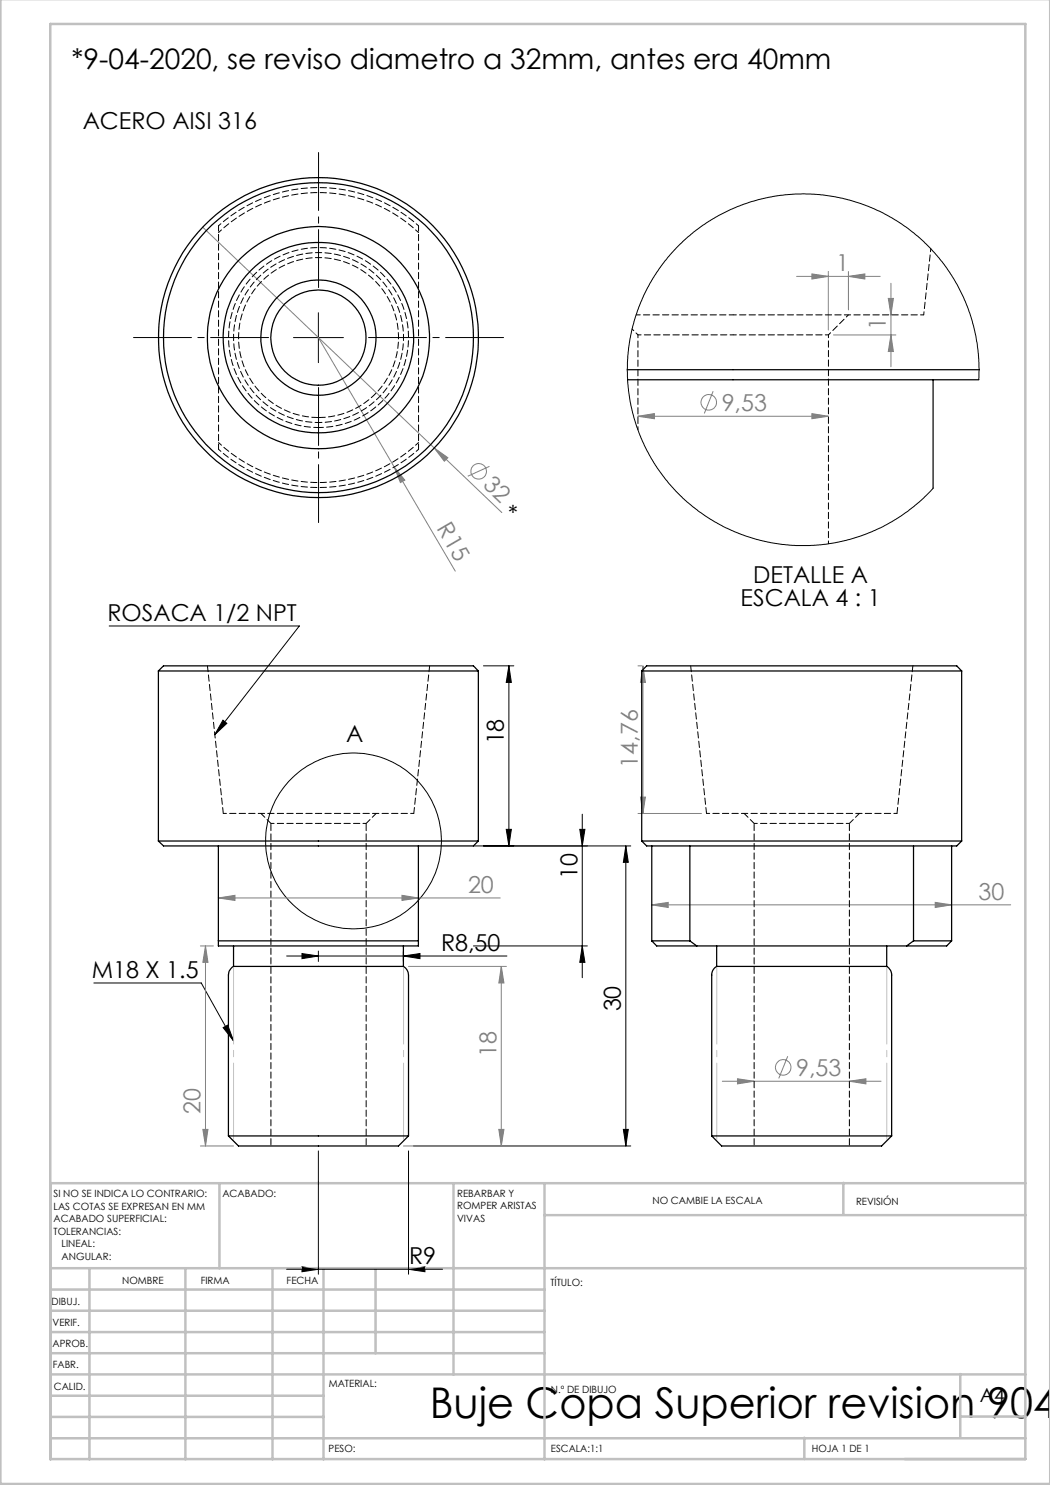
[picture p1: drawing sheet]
<svg xmlns="http://www.w3.org/2000/svg" width="210mm" height="297mm" viewBox="0 0 210 297" stroke-linecap="round" stroke-linejoin="round" font-family="sans-serif">
<g fill="none" stroke="#808080" stroke-width=".2">
<path d="M40.5 45.4l46.4 44.2M159.3 55.3h16.7M162.4 54.8l3.3 .5-3.3 .5zM165.7 54.3v11.7M169.7 55.3l3.3-.5v1zM169.7 54.3v7.7M177.7 59.7h1l-.5 3.3zM178.2 56.7v16.6M63.7 67.5l27.4 46.7M142.6 78.2l-1.7 4.5M166.7 67h12.5M178.2 67l.5 3.3h-1z"/>
<path d="M78.8 93.4l2.2 2.6-.9 .5zM86.9 89.6l2.7 1.9-.7 .7zM86.9 89.6l13.5 12.9M97.9 93.3l-4.3 1.9M127.6 83.3l3.3-.6v1zM127.6 83.3h38.1M162.4 82.7l3.3 .6-3.3 .4zM127.6 133.2h.7M128.6 133.2l.5 3.3h-1zM128.6 133.2v29.5M128.1 159.4h1l-.5 3.3zM43.7 179.6l3.3-.5v1z"/>
<path d="M43.7 179.6h56.3M80.4 179.1l3.3 .5-3.3 .5zM127.6 162.7h12.7M40.1 189.2h2.6M41.1 189.2l.5 3.3h-1zM41.1 189.2v40M81.7 193.3h19.6M100.3 193.3l.5 3.3h-1zM100.3 193.3v35.9M130.4 181l3.2-.5v1zM130.4 181h71.7M187 180.5l3.3 .5-3.3 .5z"/>
<path d="M144.5 216.2h31.7M147.5 215.8l3.3 .4-3.3 .6zM157.6 211.2l-1.8 4.5M169.9 216.2l3.3-.4v1zM40.1 229.2h6.6M40.6 225.9h1l-.5 3.3zM80.7 229.2h20.6M99.8 225.9h1l-.5 3.3z"/>
<circle cx="95.7" cy="94.3" r="1.57"/>
<circle cx="141.7" cy="80.5" r="1.56"/>
<circle cx="156.6" cy="213.5" r="1.56"/>
</g>
<g fill="none" stroke="#000" stroke-width=".2">
<path d="M58.7 67.5h10M63.7 62.5v10M21.8 125.2h38.1l-17 21.8M96.7 133.2h6.1M101.8 133.2l.5 3.3h-1.1zM101.8 133.2v36M44.6 144l.8 .7-2.5 2.3zM101.2 165.9h1.1l-.5 3.3zM116 165.9h1l-.5 3.3zM116.5 162.8v32.7M125.2 169.2l.5 3.3h-1zM125.2 169.2v60"/>
<path d="M126.2 169.2h-31.5M18.8 196.6h21.5l6.4 11.6M57.3 191.2h44.1M60.4 190.7l3.3 .5-3.3 .5zM63.7 190.2v2.1M80.7 191.2l3.3-.5v1zM80.7 190.2v2.1M94.7 189.2h22.8M116.5 189.2l.5 3.3h-1zM44.6 205.5l.9-.5 1.2 3.2zM63.7 230.2v24.6M81.7 230.2v24.6"/>
<path d="M82.7 229.2h43.5M124.7 225.9h1l-.5 3.3zM57.3 253.9h31.2M60.4 253.4l3.3 .5-3.3 .4zM81.7 253.9l3.3-.5v.9z"/>
<circle cx="70.7" cy="168.2" r="17.6"/>
</g>
<path d="M63.7 57.5v-27M53.7 67.5h-27M63.7 77.5v27M73.7 67.5h27" fill="none" stroke="#000" stroke-width=".2" stroke-dasharray="15.2 1.3 1.3 1.3" stroke-dashoffset="3.6"/>
<path d="M46.7 193.3v34.9M80.7 193.3v34.9M143.4 193.3v34.9M177.4 193.3v34.9" fill="none" stroke="#c0c0c0" stroke-width=".2" stroke-dasharray="15.2 1.3 1.3 1.3" stroke-dashoffset="-.3"/>
<g fill="none" stroke="#c0c0c0" stroke-width=".5">
<path d="M.1 -.1v296.9h209.9v-296.9M10.1 4.8h195v287h-195zM43.9 236.6v17M90.7 236.6v38.3M108.9 236.6v55.3M168.7 236.6v6.3M205.1 236.6h-195v55.3M10.1 253.6h195M10.1 257.9h98.8M17.9 253.6v38.3M37.1 253.6v38.3M54.5 253.6v38.3"/>
<path d="M64.7 253.6v38.3M75.1 253.6v17M108.9 243h96.2M10.1 270.6h98.8M10.1 266.4h98.8M10.1 262.1h98.8M10.1 279.1h54.6M10.1 274.9h195M192.1 274.8v12.7M10.1 287.7h195M10.1 283.4h54.6M160.9 287.5v4.3"/>
<path d="M192.1 283.3h13"/>
</g>
<g fill="#000">
<path d="M101.8 133.2l.5 3.3h-1.1zM101.2 165.9h1.1l-.5 3.3zM116 165.9h1l-.5 3.3zM116.5 189.2l.5 3.3h-1z"/>
<path d="M44.6 144l.8 .7-2.5 2.3zM44.6 205.5l.9-.5 1.2 3.2z"/>
<path d="M124.7 225.9h1l-.5 3.3zM125.2 169.2l.5 3.3h-1z"/>
<path d="M60.4 253.4l3.3 .5-3.3 .4zM81.7 253.9l3.3-.5v.9zM60.4 190.7l3.3 .5-3.3 .5zM80.7 191.2l3.3-.5v1z"/>
</g>
<g fill="#808080">
<path d="M78.8 93.4l2.2 2.6-.9 .5z"/>
<path d="M86.9 89.6l2.7 1.9-.7 .7z"/>
<path d="M43.7 179.6l3.3-.5v1zM80.4 179.1l3.3 .5-3.3 .5zM147.5 215.8l3.3 .4-3.3 .6zM169.9 216.2l3.3-.4v1zM130.4 181l3.2-.5v1zM187 180.5l3.3 .5-3.3 .5zM162.4 54.8l3.3 .5-3.3 .5zM169.7 55.3l3.3-.5v1zM127.6 83.3l3.3-.6v1zM162.4 82.7l3.3 .6-3.3 .4z"/>
<path d="M128.1 159.4h1l-.5 3.3zM128.6 133.2l.5 3.3h-1zM178.2 67l.5 3.3h-1zM177.7 59.7h1l-.5 3.3z"/>
<path d="M41.1 189.2l.5 3.3h-1zM40.6 225.9h1l-.5 3.3zM100.3 193.3l.5 3.3h-1zM99.8 225.9h1l-.5 3.3z"/>
</g>
<g fill="none" stroke="#000" stroke-width=".25">
<path d="M125.4 73.9h70.4M125.5 75.9h70.3M186.6 75.9v21.7M31.7 134.2l1-1h62l1 1M31.7 134.2h64M31.7 134.2v34M95.7 134.2v34M128.3 134.2l1-1h62l1 1M128.3 134.2h64M128.3 134.2v34M192.3 134.2v34M31.7 168.2h64"/>
<path d="M31.7 168.2l1 1h62l1-1M43.7 169.2v19M83.7 169.2v20h-40v-1M128.3 168.2h64M128.3 168.2l1 1h62l1-1M130.4 169.2v19M138 169.2v19M182.7 169.2v19M190.3 169.2v19M43.7 188.2h40M46.7 193.3a2.07 2.07 0 0 0-1 1.7v32.2M46.7 193.3h34"/>
<path d="M46.7 189.2v4.1M80.7 193.3a2.07 2.07 0 0 1 1 1.7v32.2M80.7 189.2v4.1M130.4 188.2h7.6M130.4 188.2l.9 1h8M138 188.2l1.3 1M139.3 189.2h42M143.3 193.3a1.93 1.93 0 0 0-1 1.7v32.2M143.3 193.3h34M143.3 189.2v4.1M177.3 193.3a1.93 1.93 0 0 1 1 1.7v32.2M177.3 189.2v4.1"/>
<path d="M182.7 188.2l-1.4 1M182.7 188.2h7.6M190.3 188.2l-1 1h-8M45.7 227.2h36M45.7 227.2l2 2h32l2-2M142.3 227.2h36M142.3 227.2l2 2h32l2-2"/>
<circle cx="63.7" cy="67.5" r="11.5"/>
<circle cx="63.7" cy="67.5" r="31"/>
<circle cx="63.7" cy="67.5" r="32"/>
<circle cx="63.7" cy="67.5" r="19"/>
<circle cx="63.7" cy="67.5" r="9.5"/>
<circle cx="63.7" cy="67.5" r="22.2"/>
</g>
<path d="M127.6 67h19M146.6 63h38.1M146.6 67h19.1M184.7 63l1.5-13.3M63.7 84.5a17 17 0 0 0 14.9-25.1 17 17 0 0 0-29.2-1.1 17 17 0 0 0 13.1 26.2h1.2M44.7 162.7h19M54.2 164.7h9.5M63.7 162.7h19.1M63.7 164.7h9.5M141.3 162.7h38.1M150.8 164.7h19.1" fill="none" stroke="#000" stroke-width=".2" stroke-dasharray="1.3 .6" stroke-dashoffset=".6"/>
<path d="M41.5 133.2l3.2 29.5M138.1 133.2l3.2 29.5M82.8 162.7l3.1-29.5M179.4 162.7l3.2-29.5" fill="none" stroke="#000" stroke-width=".2" stroke-dasharray="1.3 .6" stroke-dashoffset=".1"/>
<path d="M43.7 45.1v44.8M83.7 89.9v-44.8M52.2 162.7l2 2M73.2 164.7l2-2M148.8 162.7l2 2M169.9 164.7l2-2" fill="none" stroke="#000" stroke-width=".2" stroke-dasharray="1.3 .6" stroke-dashoffset=".2"/>
<path d="M54.2 164.7v64.5M150.8 164.7v64.5M73.2 229.2v-64.5M169.9 229.2v-64.5" fill="none" stroke="#000" stroke-width=".2" stroke-dasharray="1.3 .6" stroke-dashoffset="-.2"/>
<path d="M83.7 45.1a30 30 0 0 0-40 0M127.6 67v18.9M165.7 67l4-4M43.7 89.9a30 30 0 0 0 40 0M165.7 108.7v-41.7" fill="none" stroke="#000" stroke-width=".2" stroke-dasharray="1.3 .6" stroke-dashoffset=".7"/>
<path d="M43.7 46.5a29 29 0 0 1 40 0M127.2 63h19.4M83.7 88.5a29 29 0 0 1-40 0" fill="none" stroke="#000" stroke-width=".2" stroke-dasharray="1.3 .6" stroke-dashoffset=".5"/>
<path d="M63.7 85.5a18 18 0 0 1-15.8-26.6 18 18 0 0 1 31-1.1 18 18 0 0 1-13.9 27.7h-1.3" fill="none" stroke="#000" stroke-width=".2" stroke-dasharray="1.3 .6" stroke-dashoffset=".3"/>
<path d="M63.7 83.5a16 16 0 0 1-14-23.6 16 16 0 0 1 27.4-1.1 16 16 0 0 1-12.2 24.7h-1.2" fill="none" stroke="#000" stroke-width=".2" stroke-dasharray="1.3 .6" stroke-dashoffset="-.1"/>
<path d="M195.8 75.9v-3.4l-.3-3.5-.6-2.8-.7-2.8-1.1-3.1-1.7-3.4-1.5-2.4-1.5-2.2-3.8-4.1-3.1-2.6-1.9-1.3-2.9-1.7-1.9-.9-2.9-1.1-3.4-1-4-.6-2.4-.2h-3.1l-2.8 .2-2.6 .5-3.4 .9-2.7 .9-3.8 1.8-3.1 1.9-1.9 1.4-2.1 1.9-2.5 2.6-1.6 2-1.9 2.7-2.5 4.9-1 2.9-.8 2.9-.6 3.5-.2 2.6v3.8l.3 2.4 .7 3.9 .9 3 1 2.7 1.5 2.9 1.5 2.5 1.8 2.4 1.9 2.2 2.2 2.1 2.4 2 2.4 1.6 2.9 1.6 2.8 1.2 3.6 1.2 2.1 .5 3 .5 2.6 .2h2.9l3.1-.2 2.7-.5 3-.8 2.7-.9 3.2-1.4 2.5-1.4 2.3-1.6 3.1-2.6 2-2.1" fill="none" stroke="#000" stroke-width=".2"/>
<path d="M126.4 65.8l1.2 1.2" fill="none" stroke="#000" stroke-width=".2" stroke-dasharray="1.3 .6" stroke-dashoffset=".8"/>
<text font-size="8.5" x="85.9" y="283.5">Buje Copa Superior revision 904</text>
<text font-size="5.6" x="14.3" y="13.8">*9-04-2020, se reviso diametro a 32mm, antes era 40mm</text>
<g font-size="4.7">
<text x="16.5" y="25.9">ACERO AISI 316</text>
<text x="101.6" y="104.3">*</text>
<text x="150.6" y="116.6">DETALLE A</text>
<text x="21.5" y="124.1">ROSACA 1/2 NPT</text>
<text x="148.1" y="121.1">ESCALA 4 : 1</text>
<text x="69.2" y="148.3">A</text>
<text x="100.8" y="148.9" transform="rotate(-90 100.8 148.9)">18</text>
<text x="115.5" y="175.9" transform="rotate(-90 115.5 175.9)">10</text>
<text x="88.2" y="190.2">R8,50</text>
<text x="18.4" y="195.6">M18 X 1.5</text>
<text x="124.2" y="202.3" transform="rotate(-90 124.2 202.3)">30</text>
<text x="81.8" y="252.8">R9</text>
</g>
<g font-size="4.7" fill="#808080">
<text x="167.2" y="54.3">1</text>
<text x="177.2" y="66" transform="rotate(-90 177.2 66)">1</text>
<text x="144.3" y="82.2">9,53</text>
<text x="96.4" y="97.3" transform="rotate(44 96.4 97.3)">32</text>
<text x="87.2" y="105.7" transform="rotate(60 87.2 105.7)">R15</text>
<text x="127.6" y="153.5" transform="rotate(-90 127.6 153.5)">14,76</text>
<text x="93.6" y="178.5">20</text>
<text x="195.7" y="180">30</text>
<text x="99.3" y="211.3" transform="rotate(-90 99.3 211.3)">18</text>
<text x="159.2" y="215.2">9,53</text>
<text x="40.1" y="222.8" transform="rotate(-90 40.1 222.8)">20</text>
</g>
<text font-size="3.9" x="196" y="280.4">A4</text>
<g font-size="2">
<text x="10.7" y="239.5">SI NO SE INDICA LO CONTRARIO:</text>
<text x="44.5" y="239.5">ACABADO:</text>
<text x="91.4" y="239.4">REBARBAR Y</text>
<text x="10.7" y="242">LAS COTAS SE EXPRESAN EN MM</text>
<text x="10.7" y="244.5">ACABADO SUPERFICIAL:</text>
<text x="91.4" y="241.9">ROMPER ARISTAS</text>
<text x="91.4" y="244.4">VIVAS</text>
<text x="130.5" y="240.8">NO CAMBIE LA ESCALA</text>
<text x="171.2" y="241">REVISIÓN</text>
<text x="10.7" y="247">TOLERANCIAS:</text>
<text x="12.3" y="249.5">LINEAL:</text>
<text x="12.3" y="252">ANGULAR:</text>
<text x="24.4" y="256.9">NOMBRE</text>
<text x="40.1" y="256.8">FIRMA</text>
<text x="57.3" y="256.8">FECHA</text>
<text x="110.1" y="257.1">TÍTULO:</text>
<text x="10.3" y="260.9">DIBUJ.</text>
<text x="10.5" y="269.3">APROB.</text>
<text x="10.5" y="265.2">VERIF.</text>
<text x="10.6" y="273.6">FABR.</text>
<text x="10.8" y="278">CALID.</text>
<text x="65.8" y="277.4">MATERIAL:</text>
<text x="110.2" y="278.5">N.º DE DIBUJO</text>
<text x="65.7" y="290.4">PESO:</text>
<text x="110.2" y="290.5">ESCALA:1:1</text>
<text x="162.4" y="290.4">HOJA 1 DE 1</text>
</g>
</svg>
